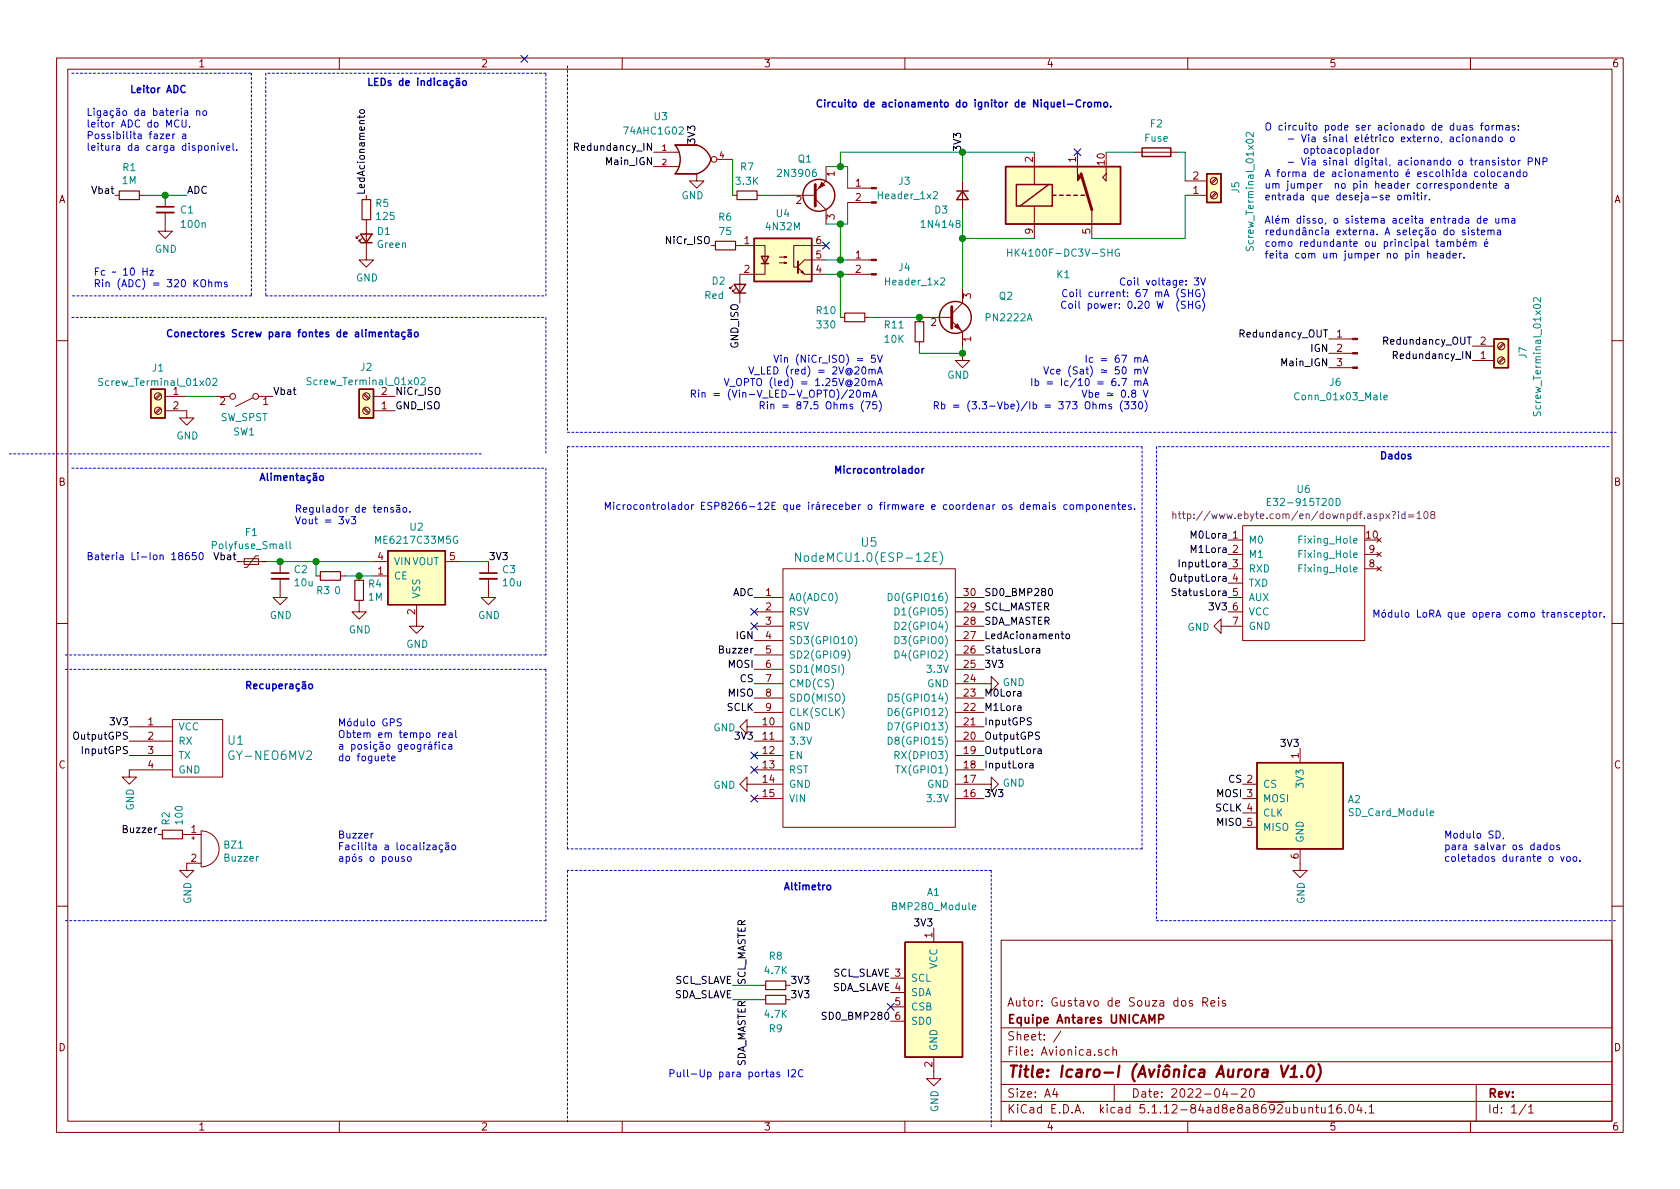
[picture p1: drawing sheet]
EESchema Schematic File Version 4
EELAYER 30 0
EELAYER END
$Descr A4 11693 8268
encoding utf-8
Sheet 1 1
Title "Icaro-I (Aviônica Aurora V1.0)"
Date "2022-04-20"
Rev ""
Comp "Equipe Antares UNICAMP"
Comment1 "Autor: Gustavo de Souza dos Reis"
Comment2 ""
Comment3 ""
Comment4 ""
$EndDescr
$Comp
L power:GND #PWR013
U 1 1
P 5250 5450
F 0 "#PWR013" H 5250 5200 50  0001 C CNN
F 1 "GND" V 5255 5322 50  0000 R CNN
F 2 "" H 5250 5450 50  0001 C CNN
F 3 "" H 5250 5450 50  0001 C CNN
	1    5250 5450
	0    1    1    0   
$EndComp
$Comp
L LoRA:E32-915T20D U6
U 1 1
P 8650 3650
F 0 "U6" H 9075 3905 50  0000 C CNN
F 1 "E32-915T20D" H 9075 3814 50  0000 C CNN
F 2 "LoRA:E32-xxxT20D" H 8650 3650 50  0001 C CNN
F 3 "http://www.ebyte.com/en/downpdf.aspx?id=108" H 9075 3723 50  0000 C CNN
	1    8650 3650
	1    0    0    -1  
$EndComp
$Comp
L Avionica-rescue:ME6217C33M5G-BaseAurora U2
U 1 1
P 2900 3650
F 0 "U2" H 2900 3642 50  0000 C CNN
F 1 "ME6217C33M5G" H 2900 3551 50  0000 C CNN
F 2 "Package_TO_SOT_SMD:SOT-23-5" H 2700 3550 50  0001 C CNN
F 3 "" H 2700 3550 50  0001 C CNN
	1    2900 3650
	1    0    0    -1  
$EndComp
$Comp
L Device:C_Small C2
U 1 1
P 1950 4000
F 0 "C2" H 2042 4046 50  0000 L CNN
F 1 "10u" H 2042 3955 50  0000 L CNN
F 2 "Capacitor_SMD:C_0805_2012Metric" H 1950 4000 50  0001 C CNN
F 3 "~" H 1950 4000 50  0001 C CNN
	1    1950 4000
	1    0    0    -1  
$EndComp
$Comp
L power:GND #PWR09
U 1 1
P 2900 4300
F 0 "#PWR09" H 2900 4050 50  0001 C CNN
F 1 "GND" H 2905 4127 50  0000 C CNN
F 2 "" H 2900 4300 50  0001 C CNN
F 3 "" H 2900 4300 50  0001 C CNN
	1    2900 4300
	1    0    0    -1  
$EndComp
$Comp
L Device:C_Small C3
U 1 1
P 3400 4000
F 0 "C3" H 3492 4046 50  0000 L CNN
F 1 "10u" H 3492 3955 50  0000 L CNN
F 2 "Capacitor_SMD:C_0805_2012Metric" H 3400 4000 50  0001 C CNN
F 3 "~" H 3400 4000 50  0001 C CNN
	1    3400 4000
	1    0    0    -1  
$EndComp
Wire Wire Line
	3200 3900 3400 3900
$Comp
L power:GND #PWR06
U 1 1
P 1950 4100
F 0 "#PWR06" H 1950 3850 50  0001 C CNN
F 1 "GND" H 1955 3927 50  0000 C CNN
F 2 "" H 1950 4100 50  0001 C CNN
F 3 "" H 1950 4100 50  0001 C CNN
	1    1950 4100
	1    0    0    -1  
$EndComp
Text Label 1650 3900 2    50   ~ 0
Vbat
$Comp
L Device:R_Small R4
U 1 1
P 2500 4100
F 0 "R4" H 2559 4146 50  0000 L CNN
F 1 "1M" H 2559 4055 50  0000 L CNN
F 2 "Resistor_SMD:R_0805_2012Metric" H 2500 4100 50  0001 C CNN
F 3 "~" H 2500 4100 50  0001 C CNN
	1    2500 4100
	1    0    0    -1  
$EndComp
$Comp
L Device:R_Small R3
U 1 1
P 2300 4000
F 0 "R3" V 2400 3950 50  0000 C CNN
F 1 "0" V 2400 4050 50  0000 C CNN
F 2 "Resistor_SMD:R_0805_2012Metric" H 2300 4000 50  0001 C CNN
F 3 "~" H 2300 4000 50  0001 C CNN
	1    2300 4000
	0    1    1    0   
$EndComp
$Comp
L power:GND #PWR07
U 1 1
P 2500 4200
F 0 "#PWR07" H 2500 3950 50  0001 C CNN
F 1 "GND" H 2505 4027 50  0000 C CNN
F 2 "" H 2500 4200 50  0001 C CNN
F 3 "" H 2500 4200 50  0001 C CNN
	1    2500 4200
	1    0    0    -1  
$EndComp
Wire Wire Line
	2500 4000 2600 4000
Wire Wire Line
	2200 3900 2200 4000
Wire Wire Line
	2400 4000 2500 4000
Connection ~ 2500 4000
$Comp
L power:GND #PWR010
U 1 1
P 3400 4100
F 0 "#PWR010" H 3400 3850 50  0001 C CNN
F 1 "GND" H 3405 3927 50  0000 C CNN
F 2 "" H 3400 4100 50  0001 C CNN
F 3 "" H 3400 4100 50  0001 C CNN
	1    3400 4100
	1    0    0    -1  
$EndComp
Text Label 3400 3900 0    50   ~ 0
3V3
$Comp
L power:GND #PWR018
U 1 1
P 8550 4350
F 0 "#PWR018" H 8550 4100 50  0001 C CNN
F 1 "GND" V 8555 4222 50  0000 R CNN
F 2 "" H 8550 4350 50  0001 C CNN
F 3 "" H 8550 4350 50  0001 C CNN
	1    8550 4350
	0    1    1    0   
$EndComp
$Comp
L Device:Polyfuse_Small F1
U 1 1
P 1750 3900
F 0 "F1" V 1545 3900 50  0000 C CNN
F 1 "Polyfuse_Small" V 1636 3900 50  0000 C CNN
F 2 "Fuse:Fuse_1206_3216Metric_Castellated" H 1800 3700 50  0001 L CNN
F 3 "~" H 1750 3900 50  0001 C CNN
	1    1750 3900
	0    1    1    0   
$EndComp
Wire Wire Line
	1850 3900 1950 3900
Connection ~ 1950 3900
Wire Wire Line
	1950 3900 2200 3900
Connection ~ 2200 3900
Wire Wire Line
	2200 3900 2600 3900
$Comp
L Device:R_Small R1
U 1 1
P 900 1350
F 0 "R1" V 704 1350 50  0000 C CNN
F 1 "1M" V 795 1350 50  0000 C CNN
F 2 "Resistor_SMD:R_0805_2012Metric" H 900 1350 50  0001 C CNN
F 3 "~" H 900 1350 50  0001 C CNN
	1    900  1350
	0    1    1    0   
$EndComp
$Comp
L Device:LED_Small D1
U 1 1
P 2550 1650
F 0 "D1" V 2596 1580 50  0000 R CNN
F 1 "Green" V 2505 1580 50  0000 R CNN
F 2 "LED_THT:LED_D3.0mm" V 2550 1650 50  0001 C CNN
F 3 "~" V 2550 1650 50  0001 C CNN
	1    2550 1650
	0    -1   -1   0   
$EndComp
$Comp
L Device:R_Small R5
U 1 1
P 2550 1450
F 0 "R5" H 2609 1496 50  0000 L CNN
F 1 "125" H 2609 1405 50  0000 L CNN
F 2 "Resistor_SMD:R_0805_2012Metric" H 2550 1450 50  0001 C CNN
F 3 "~" H 2550 1450 50  0001 C CNN
	1    2550 1450
	1    0    0    -1  
$EndComp
$Comp
L power:GND #PWR014
U 1 1
P 6500 7450
F 0 "#PWR014" H 6500 7200 50  0001 C CNN
F 1 "GND" V 6505 7322 50  0000 R CNN
F 2 "" H 6500 7450 50  0001 C CNN
F 3 "" H 6500 7450 50  0001 C CNN
	1    6500 7450
	1    0    0    -1  
$EndComp
$Comp
L power:GND #PWR08
U 1 1
P 2550 1750
F 0 "#PWR08" H 2550 1500 50  0001 C CNN
F 1 "GND" H 2555 1577 50  0000 C CNN
F 2 "" H 2550 1750 50  0001 C CNN
F 3 "" H 2550 1750 50  0001 C CNN
	1    2550 1750
	1    0    0    -1  
$EndComp
Text Notes 8400 2150 2    50   ~ 0
Coil voltage: 3V\nCoil current: 67 mA (SHG)\nCoil power: 0.20 W  (SHG)
$Comp
L Device:C_Small C1
U 1 1
P 1150 1450
F 0 "C1" H 1250 1450 50  0000 L CNN
F 1 "100n" H 1250 1350 50  0000 L CNN
F 2 "Capacitor_SMD:C_0805_2012Metric" H 1150 1450 50  0001 C CNN
F 3 "~" H 1150 1450 50  0001 C CNN
	1    1150 1450
	1    0    0    -1  
$EndComp
$Comp
L power:GND #PWR03
U 1 1
P 1150 1550
F 0 "#PWR03" H 1150 1300 50  0001 C CNN
F 1 "GND" H 1155 1377 50  0000 C CNN
F 2 "" H 1150 1550 50  0001 C CNN
F 3 "" H 1150 1550 50  0001 C CNN
	1    1150 1550
	1    0    0    -1  
$EndComp
Wire Wire Line
	1000 1350 1150 1350
Wire Wire Line
	1150 1350 1300 1350
Connection ~ 1150 1350
Text Notes 650  2000 0    50   ~ 0
Fc ~~ 10 Hz\nRin (ADC) = 320 KOhms
$Comp
L power:GND #PWR019
U 1 1
P 9050 6000
F 0 "#PWR019" H 9050 5750 50  0001 C CNN
F 1 "GND" V 9055 5872 50  0000 R CNN
F 2 "" H 9050 6000 50  0001 C CNN
F 3 "" H 9050 6000 50  0001 C CNN
	1    9050 6000
	1    0    0    -1  
$EndComp
$Comp
L power:GND #PWR012
U 1 1
P 5250 5050
F 0 "#PWR012" H 5250 4800 50  0001 C CNN
F 1 "GND" V 5255 4922 50  0000 R CNN
F 2 "" H 5250 5050 50  0001 C CNN
F 3 "" H 5250 5050 50  0001 C CNN
	1    5250 5050
	0    1    1    0   
$EndComp
$Comp
L power:GND #PWR017
U 1 1
P 6850 5450
F 0 "#PWR017" H 6850 5200 50  0001 C CNN
F 1 "GND" V 6855 5322 50  0000 R CNN
F 2 "" H 6850 5450 50  0001 C CNN
F 3 "" H 6850 5450 50  0001 C CNN
	1    6850 5450
	0    -1   -1   0   
$EndComp
$Comp
L power:GND #PWR016
U 1 1
P 6850 4750
F 0 "#PWR016" H 6850 4500 50  0001 C CNN
F 1 "GND" V 6855 4622 50  0000 R CNN
F 2 "" H 6850 4750 50  0001 C CNN
F 3 "" H 6850 4750 50  0001 C CNN
	1    6850 4750
	0    -1   -1   0   
$EndComp
Text Notes 2050 3650 0    50   ~ 0
Regulador de tensão.\nVout = 3v3\n
Wire Notes Line
	500  3250 3800 3250
Wire Notes Line
	3800 3250 3800 4550
Wire Notes Line
	3800 4550 450  4550
Wire Notes Line
	500  2200 3800 2200
Wire Notes Line
	3800 2200 3800 3150
Wire Notes Line
	3350 3150 50   3150
Text Notes 1150 2350 0    50   ~ 10
Conectores Screw para fontes de alimentação
Wire Notes Line
	500  500  1750 500 
Wire Notes Line
	1750 500  1750 2050
Wire Notes Line
	1750 2050 500  2050
Wire Notes Line
	1850 500  1850 2050
Wire Notes Line
	1850 2050 3800 2050
Wire Notes Line
	3800 2050 3800 500 
Wire Notes Line
	3800 500  1850 500 
Text Notes 2550 600  0    50   ~ 10
LEDs de indicação\n
Text Notes 600  1050 0    50   ~ 0
Ligação da bateria no \nleitor ADC do MCU.\nPossibilita fazer a \nleitura da carga disponível.
Text Notes 9550 4300 0    50   ~ 0
Módulo LoRA que opera como transceptor.\n
Text Notes 4200 3550 0    50   ~ 0
Microcontrolador ESP8266-12E que iráreceber o firmware e coordenar os demais componentes.
Text Notes 8800 1800 0    50   ~ 0
O circuito pode ser acionado de duas formas:\n    - Via sinal elétrico externo, acionando o \n       optoacoplador\n    - Via sinal digital, acionando o transistor PNP\nA forma de acionamento é escolhida colocando \num jumper  no pin header correspondente a \nentrada que deseja-se omitir.\n\nAlém disso, o sistema aceita entrada de uma\nredundância externa. A seleção do sistema \ncomo redundante ou principal também é \nfeita com um jumper no pin header.
Text Notes 5800 3300 0    50   ~ 10
Microcontrolador
Text Notes 9600 3200 0    50   ~ 10
Dados\n
Text Notes 600  3900 0    50   ~ 0
Bateria Li-Ion 18650
Text Notes 1800 3350 0    50   ~ 10
Alimentação\n
Text Notes 900  650  0    50   ~ 10
Leitor ADC
NoConn ~ 5250 4250
NoConn ~ 5250 4350
NoConn ~ 5250 5250
NoConn ~ 5250 5350
Wire Notes Line
	3950 450  3950 3000
Wire Notes Line
	3950 3000 11250 3000
Wire Notes Line
	3950 3100 7950 3100
Wire Notes Line
	7950 3100 7950 5900
Wire Notes Line
	7950 5900 3950 5900
Wire Notes Line
	3950 5900 3950 3100
NoConn ~ 5250 5550
$Comp
L MCU_ESP82:NodeMCU1.0(ESP-12E) U5
U 1 1
P 6050 4850
F 0 "U5" H 6050 5937 60  0000 C CNN
F 1 "NodeMCU1.0(ESP-12E)" H 6050 5831 60  0000 C CNN
F 2 "ESP8266:ESP12F-Devkit-V3" H 5450 4000 60  0001 C CNN
F 3 "" H 5450 4000 60  0000 C CNN
	1    6050 4850
	1    0    0    -1  
$EndComp
NoConn ~ 7500 1050
Wire Wire Line
	6700 1050 7200 1050
Wire Wire Line
	6700 1050 6700 1250
Wire Wire Line
	6700 1450 6700 1650
$Comp
L Device:D_Small D3
U 1 1
P 6700 1350
F 0 "D3" V 6800 1150 50  0000 L CNN
F 1 "1N4148" V 6900 1050 50  0000 L CNN
F 2 "Diode_SMD:D_SOD-123" V 6700 1350 50  0001 C CNN
F 3 "~" V 6700 1350 50  0001 C CNN
	1    6700 1350
	0    1    1    0   
$EndComp
Wire Wire Line
	7200 1650 6700 1650
Text Notes 7750 750  2    50   ~ 10
Circuito de acionamento do ignitor de Niquel-Cromo.
$Comp
L Connector:Screw_Terminal_01x02 J5
U 1 1
P 8450 1350
F 0 "J5" V 8600 1250 50  0000 L CNN
F 1 "Screw_Terminal_01x02" V 8700 900 50  0000 L CNN
F 2 "TerminalBlock_Phoenix:TerminalBlock_Phoenix_MKDS-1,5-2_1x02_P5.00mm_Horizontal" H 8450 1350 50  0001 C CNN
F 3 "~" H 8450 1350 50  0001 C CNN
	1    8450 1350
	1    0    0    1   
$EndComp
Wire Wire Line
	8250 1050 8250 1250
Wire Wire Line
	8200 1050 8250 1050
Wire Wire Line
	7700 1050 7900 1050
$Comp
L Device:Fuse F2
U 1 1
P 8050 1050
F 0 "F2" V 7850 1050 50  0000 C CNN
F 1 "Fuse" V 7950 1050 50  0000 C CNN
F 2 "Fuse:Fuseholder_Cylinder-5x20mm_Stelvio-Kontek_PTF78_Horizontal_Open" V 7980 1050 50  0001 C CNN
F 3 "~" H 8050 1050 50  0001 C CNN
	1    8050 1050
	0    1    1    0   
$EndComp
$Comp
L Relay:G5V-1 K1
U 1 1
P 7400 1350
F 0 "K1" H 7350 800 50  0000 L CNN
F 1 "HK4100F-DC3V-SHG" H 7000 950 50  0000 L CNN
F 2 "Relay_THT:Relay_SPDT_Omron_G5V-1" H 8530 1320 50  0001 C CNN
F 3 "http://omronfs.omron.com/en_US/ecb/products/pdf/en-g5v_1.pdf" H 7400 1350 50  0001 C CNN
	1    7400 1350
	1    0    0    -1  
$EndComp
Wire Wire Line
	8250 1650 8250 1350
Wire Wire Line
	7600 1650 8250 1650
$Comp
L Transistor_BJT:2N3906 Q1
U 1 1
P 5650 1350
F 0 "Q1" H 5550 1100 50  0000 L CNN
F 1 "2N3906" H 5400 1200 50  0000 L CNN
F 2 "Package_TO_SOT_THT:TO-92_Inline" H 5850 1275 50  0001 L CIN
F 3 "https://www.onsemi.com/pub/Collateral/2N3906-D.PDF" H 5650 1350 50  0001 L CNN
	1    5650 1350
	1    0    0    1   
$EndComp
Wire Wire Line
	5450 1350 5300 1350
$Comp
L Device:R_Small R7
U 1 1
P 5200 1350
F 0 "R7" V 5000 1350 50  0000 C CNN
F 1 "3.3K" V 5100 1350 50  0000 C CNN
F 2 "Resistor_SMD:R_0805_2012Metric" H 5200 1350 50  0001 C CNN
F 3 "~" H 5200 1350 50  0001 C CNN
	1    5200 1350
	0    1    1    0   
$EndComp
Wire Wire Line
	5900 1550 5900 1400
Wire Wire Line
	5750 1150 5850 1150
Wire Wire Line
	5900 1150 5900 1300
$Comp
L Connector:Conn_01x02_Male J3
U 1 1
P 6100 1300
F 0 "J3" H 5950 1350 50  0000 R CNN
F 1 "Header_1x2" H 6100 1250 50  0000 R CNN
F 2 "Connector_Molex:Molex_KK-254_AE-6410-02A_1x02_P2.54mm_Vertical" H 6100 1300 50  0001 C CNN
F 3 "~" H 6100 1300 50  0001 C CNN
	1    6100 1300
	-1   0    0    -1  
$EndComp
Text Notes 8000 2850 2    50   ~ 0
Ic = 67 mA\nVce (Sat) ≃ 50 mV\nIb = Ic/10 = 6.7 mA\nVbe ≃ 0.8 V\nRb = (3.3-Vbe)/Ib = 373 Ohms (330)
Connection ~ 6700 1650
Wire Wire Line
	6700 1650 6700 2000
Text Notes 6150 2850 2    50   ~ 0
Vin (NiCr_ISO) = 5V\nV_LED (red) = 2V@20mA\nV_OPTO (led) = 1.25V@20mA\nRin = (Vin-V_LED-V_OPTO)/20mA \nRin = 87.5 Ohms (75)
Wire Wire Line
	6400 2450 6400 2400
Wire Wire Line
	6700 2450 6700 2400
$Comp
L Device:R_Small R11
U 1 1
P 6400 2300
F 0 "R11" H 6300 2350 50  0000 R CNN
F 1 "10K" H 6300 2250 50  0000 R CNN
F 2 "Resistor_SMD:R_0805_2012Metric" H 6400 2300 50  0001 C CNN
F 3 "~" H 6400 2300 50  0001 C CNN
	1    6400 2300
	1    0    0    -1  
$EndComp
Wire Wire Line
	6700 2450 6400 2450
Connection ~ 6700 2450
$Comp
L power:GND #PWR015
U 1 1
P 6700 2450
F 0 "#PWR015" H 6700 2200 50  0001 C CNN
F 1 "GND" H 6750 2300 50  0000 R CNN
F 2 "" H 6700 2450 50  0001 C CNN
F 3 "" H 6700 2450 50  0001 C CNN
	1    6700 2450
	1    0    0    -1  
$EndComp
$Comp
L Transistor_BJT:PN2222A Q2
U 1 1
P 6600 2200
F 0 "Q2" H 6950 2350 50  0000 L CNN
F 1 "PN2222A" H 6850 2200 50  0000 L CNN
F 2 "Package_TO_SOT_THT:TO-92_Inline" H 6800 2125 50  0001 L CIN
F 3 "https://www.onsemi.com/pub/Collateral/PN2222-D.PDF" H 6600 2200 50  0001 L CNN
	1    6600 2200
	1    0    0    -1  
$EndComp
Wire Wire Line
	5850 1550 5900 1550
Wire Wire Line
	5750 1550 5850 1550
Connection ~ 5850 1550
Wire Wire Line
	5850 1550 5850 1800
Wire Wire Line
	5750 1900 5850 1900
Wire Wire Line
	5850 1800 5900 1800
Connection ~ 5850 1800
Wire Wire Line
	5750 1800 5850 1800
NoConn ~ 5750 1700
$Comp
L Connector:Conn_01x02_Male J4
U 1 1
P 6100 1800
F 0 "J4" H 5950 1750 50  0000 R CNN
F 1 "Header_1x2" H 6050 1650 50  0000 R CNN
F 2 "Connector_Molex:Molex_KK-254_AE-6410-02A_1x02_P2.54mm_Vertical" H 6100 1800 50  0001 C CNN
F 3 "~" H 6100 1800 50  0001 C CNN
	1    6100 1800
	-1   0    0    -1  
$EndComp
$Comp
L Device:R_Small R6
U 1 1
P 5050 1700
F 0 "R6" V 4850 1750 50  0000 R CNN
F 1 "75" V 4950 1750 50  0000 R CNN
F 2 "Resistor_SMD:R_0805_2012Metric" H 5050 1700 50  0001 C CNN
F 3 "~" H 5050 1700 50  0001 C CNN
	1    5050 1700
	0    1    1    0   
$EndComp
$Comp
L Device:LED_Small D2
U 1 1
P 5150 2000
F 0 "D2" V 5200 2200 50  0000 R CNN
F 1 "Red" V 5100 2250 50  0000 R CNN
F 2 "LED_THT:LED_D3.0mm" V 5150 2000 50  0001 C CNN
F 3 "~" V 5150 2000 50  0001 C CNN
	1    5150 2000
	0    -1   -1   0   
$EndComp
$Comp
L Isolator:4N25 U4
U 1 1
P 5450 1800
F 0 "U4" H 5450 2125 50  0000 C CNN
F 1 "4N32M" H 5450 2034 50  0000 C CNN
F 2 "Package_DIP:DIP-6_W7.62mm" H 5250 1600 50  0001 L CIN
F 3 "https://www.vishay.com/docs/83725/4n25.pdf" H 5450 1800 50  0001 L CNN
	1    5450 1800
	1    0    0    -1  
$EndComp
Wire Wire Line
	5850 1150 5850 1050
Wire Wire Line
	5850 1050 6700 1050
Connection ~ 5850 1150
Wire Wire Line
	5850 1150 5900 1150
Connection ~ 6700 1050
$Comp
L Device:R_Small R10
U 1 1
P 5950 2200
F 0 "R10" V 5900 2000 50  0000 C CNN
F 1 "330" V 6000 2000 50  0000 C CNN
F 2 "Resistor_SMD:R_0805_2012Metric" H 5950 2200 50  0001 C CNN
F 3 "~" H 5950 2200 50  0001 C CNN
	1    5950 2200
	0    1    1    0   
$EndComp
Wire Wire Line
	5850 1900 5850 2200
Connection ~ 5850 1900
Wire Wire Line
	5850 1900 5900 1900
Wire Wire Line
	6050 2200 6400 2200
Connection ~ 6400 2200
$Comp
L Connector:Conn_01x03_Male J6
U 1 1
P 9450 2450
F 0 "J6" H 9650 2250 50  0000 R CNN
F 1 "Conn_01x03_Male" H 9900 2150 50  0000 R CNN
F 2 "Connector_Molex:Molex_KK-254_AE-6410-03A_1x03_P2.54mm_Vertical" H 9450 2450 50  0001 C CNN
F 3 "~" H 9450 2450 50  0001 C CNN
	1    9450 2450
	-1   0    0    -1  
$EndComp
$Comp
L 74xGxx:74AHC1G02 U3
U 1 1
P 4850 1100
F 0 "U3" H 4600 1400 50  0000 C CNN
F 1 "74AHC1G02" H 4550 1300 50  0000 C CNN
F 2 "Package_TO_SOT_SMD:SOT-23-5" H 4850 1100 50  0001 C CNN
F 3 "http://www.ti.com/lit/sg/scyt129e/scyt129e.pdf" H 4850 1100 50  0001 C CNN
	1    4850 1100
	1    0    0    -1  
$EndComp
Text Label 4950 1700 2    50   ~ 0
NiCr_ISO
Text Label 5150 2100 3    50   ~ 0
GND_ISO
$Comp
L power:GND #PWR011
U 1 1
P 4850 1200
F 0 "#PWR011" H 4850 950 50  0001 C CNN
F 1 "GND" H 4900 1050 50  0000 R CNN
F 2 "" H 4850 1200 50  0001 C CNN
F 3 "" H 4850 1200 50  0001 C CNN
	1    4850 1200
	1    0    0    -1  
$EndComp
Text Label 6700 1050 1    50   ~ 0
3V3
Text Label 4850 1000 1    50   ~ 0
3V3
Text Label 9250 2350 2    50   ~ 0
Redundancy_OUT
Text Label 9250 2450 2    50   ~ 0
IGN
Text Label 9250 2550 2    50   ~ 0
Main_IGN
Text Label 5250 4450 2    50   ~ 0
IGN
Text Label 4550 1050 2    50   ~ 0
Redundancy_IN
Text Label 4550 1150 2    50   ~ 0
Main_IGN
Wire Wire Line
	5100 1100 5100 1350
$Comp
L Charleslabs_Parts:BMP280_Module A1
U 1 1
P 6500 6950
F 0 "A1" H 6450 7700 50  0000 L CNN
F 1 "BMP280_Module" H 6200 7600 50  0000 L CNN
F 2 "CharlesLabs:BMP280_Module" H 7350 7200 50  0001 C CNN
F 3 "" H 6300 7400 50  0001 C CNN
	1    6500 6950
	1    0    0    -1  
$EndComp
$Comp
L Charleslabs_Parts:SD_Card_Module A2
U 1 1
P 9050 5600
F 0 "A2" H 9380 5646 50  0000 L CNN
F 1 "SD_Card_Module" H 9380 5555 50  0000 L CNN
F 2 "CharlesLabs:SD_Card_Module" H 10000 5650 50  0001 C CNN
F 3 "" H 8750 5950 50  0001 C CNN
	1    9050 5600
	1    0    0    -1  
$EndComp
Text Label 8650 5450 2    50   ~ 0
CS
Text Label 8650 5550 2    50   ~ 0
MOSI
Text Label 8650 5650 2    50   ~ 0
SCLK
Text Label 8650 5750 2    50   ~ 0
MISO
Text Label 9050 5200 2    50   ~ 0
3V3
Text Label 6200 6800 2    50   ~ 0
SCL_SLAVE
Text Label 6200 6900 2    50   ~ 0
SDA_SLAVE
Text Label 6500 6450 2    50   ~ 0
3V3
$Comp
L ADEM:GY-NEO6MV2 U1
U 1 1
P 1400 5200
F 0 "U1" H 1578 5258 60  0000 L CNN
F 1 "GY-NEO6MV2" H 1578 5152 60  0000 L CNN
F 2 "GPS:GY-NEO6MV2" H 1450 5150 60  0001 C CNN
F 3 "" H 1450 5150 60  0000 C CNN
	1    1400 5200
	1    0    0    -1  
$EndComp
Text Label 6850 5050 0    50   ~ 0
InputGPS
Text Label 900  5250 2    50   ~ 0
InputGPS
Text Label 6850 5150 0    50   ~ 0
OutputGPS
Text Label 900  5150 2    50   ~ 0
OutputGPS
$Comp
L power:GND #PWR02
U 1 1
P 900 5350
F 0 "#PWR02" H 900 5100 50  0001 C CNN
F 1 "GND" V 905 5222 50  0000 R CNN
F 2 "" H 900 5350 50  0001 C CNN
F 3 "" H 900 5350 50  0001 C CNN
	1    900  5350
	1    0    0    -1  
$EndComp
Text Label 900  5050 2    50   ~ 0
3V3
Text Label 6850 4150 0    50   ~ 0
SD0_BMP280
Text Label 6200 7100 2    50   ~ 0
SD0_BMP280
Wire Wire Line
	5100 6950 5300 6950
$Comp
L Device:R_Small R9
U 1 1
P 5400 6950
F 0 "R9" V 5600 6950 50  0000 C CNN
F 1 "4.7K" V 5500 6950 50  0000 C CNN
F 2 "Resistor_SMD:R_0805_2012Metric" H 5400 6950 50  0001 C CNN
F 3 "~" H 5400 6950 50  0001 C CNN
	1    5400 6950
	0    1    1    0   
$EndComp
Wire Wire Line
	5100 6850 5300 6850
$Comp
L Device:R_Small R8
U 1 1
P 5400 6850
F 0 "R8" V 5600 6850 50  0000 C CNN
F 1 "4.7K" V 5500 6850 50  0000 C CNN
F 2 "Resistor_SMD:R_0805_2012Metric" H 5400 6850 50  0001 C CNN
F 3 "~" H 5400 6850 50  0001 C CNN
	1    5400 6850
	0    1    -1   0   
$EndComp
Text Label 5200 6850 1    50   ~ 0
SCL_MASTER
Text Label 5200 6950 3    50   ~ 0
SDA_MASTER
Text Label 5100 6850 2    50   ~ 0
SCL_SLAVE
Text Label 5100 6950 2    50   ~ 0
SDA_SLAVE
Wire Notes Line
	6900 6050 6900 7850
Wire Notes Line
	11200 3100 8050 3100
Wire Notes Line
	3800 4650 450  4650
Text Notes 1700 4800 0    50   ~ 10
Recuperação\n
Text Notes 5450 6200 0    50   ~ 10
Altimetro\n
Text Notes 4650 7500 0    50   ~ 0
Pull-Up para portas I2C\n
Text Label 5500 6850 0    50   ~ 0
3V3
Text Label 5500 6950 0    50   ~ 0
3V3
Text Label 6850 4250 0    50   ~ 0
SCL_MASTER
Text Label 6850 4350 0    50   ~ 0
SDA_MASTER
Text Label 6850 4450 0    50   ~ 0
LedAcionamento
Text Label 6850 4550 0    50   ~ 0
StatusLora
Text Label 6850 4650 0    50   ~ 0
3V3
$Comp
L Device:Buzzer BZ1
U 1 1
P 1400 5900
F 0 "BZ1" H 1552 5929 50  0000 L CNN
F 1 "Buzzer" H 1552 5838 50  0000 L CNN
F 2 "Buzzer_Beeper:Buzzer_12x9.5RM7.6" V 1375 6000 50  0001 C CNN
F 3 "~" V 1375 6000 50  0001 C CNN
	1    1400 5900
	1    0    0    -1  
$EndComp
Text Label 6850 4850 0    50   ~ 0
M0Lora
Text Label 6850 4950 0    50   ~ 0
M1Lora
Text Label 6850 5250 0    50   ~ 0
OutputLora
Text Label 6850 5350 0    50   ~ 0
InputLora
Text Label 6850 5550 0    50   ~ 0
3V3
Text Label 5250 4150 2    50   ~ 0
ADC
Text Label 5250 4650 2    50   ~ 0
MOSI
Text Label 5250 4750 2    50   ~ 0
CS
Text Label 5250 4850 2    50   ~ 0
MISO
Text Label 5250 4950 2    50   ~ 0
SCLK
Text Label 5250 5150 2    50   ~ 0
3V3
Text Label 8550 3750 2    50   ~ 0
M0Lora
Text Label 800  1350 2    50   ~ 0
Vbat
Text Label 1300 1350 0    50   ~ 0
ADC
Text Label 2550 1350 1    50   ~ 0
LedAcionamento
Text Label 8550 3850 2    50   ~ 0
M1Lora
Text Label 8550 3950 2    50   ~ 0
InputLora
Text Label 8550 4050 2    50   ~ 0
OutputLora
Text Label 8550 4150 2    50   ~ 0
StatusLora
Text Label 8550 4250 2    50   ~ 0
3V3
Wire Notes Line
	6900 6050 3950 6050
Wire Notes Line
	3950 6050 3950 7800
Wire Notes Line
	8050 6400 11250 6400
Wire Notes Line
	8050 3100 8050 6400
Wire Notes Line
	3800 6400 450  6400
Wire Notes Line
	3800 4650 3800 6400
Text Notes 10050 6000 0    50   ~ 0
Modulo SD, \npara salvar os dados \ncoletados durante o voo.
$Comp
L Device:R_Small R2
U 1 1
P 1200 5800
F 0 "R2" H 1259 5846 50  0000 L CNN
F 1 "100" H 1259 5755 50  0000 L CNN
F 2 "Resistor_SMD:R_0805_2012Metric" H 1200 5800 50  0001 C CNN
F 3 "~" H 1200 5800 50  0001 C CNN
	1    1200 5800
	0    -1   -1   0   
$EndComp
$Comp
L power:GND #PWR04
U 1 1
P 1300 6000
F 0 "#PWR04" H 1300 5750 50  0001 C CNN
F 1 "GND" V 1305 5872 50  0000 R CNN
F 2 "" H 1300 6000 50  0001 C CNN
F 3 "" H 1300 6000 50  0001 C CNN
	1    1300 6000
	1    0    0    -1  
$EndComp
Text Notes 2350 5300 0    50   ~ 0
Módulo GPS\nObtem em tempo real\na posição geográfica\ndo foguete\n
Text Notes 2350 6000 0    50   ~ 0
Buzzer\nFacilita a localização\napós o pouso
Text Label 1100 5800 2    50   ~ 0
Buzzer
Text Label 5250 4550 2    50   ~ 0
Buzzer
NoConn ~ 6200 7000
NoConn ~ 3650 400 
$Comp
L power:GND #PWR05
U 1 1
P 1300 2850
F 0 "#PWR05" H 1300 2600 50  0001 C CNN
F 1 "GND" H 1305 2677 50  0000 C CNN
F 2 "" H 1300 2850 50  0001 C CNN
F 3 "" H 1300 2850 50  0001 C CNN
	1    1300 2850
	1    0    0    -1  
$EndComp
$Comp
L Connector:Screw_Terminal_01x02 J1
U 1 1
P 1100 2750
F 0 "J1" H 1100 2950 50  0000 C CNN
F 1 "Screw_Terminal_01x02" H 1100 2850 50  0000 C CNN
F 2 "TerminalBlock_Phoenix:TerminalBlock_Phoenix_MKDS-1,5-2_1x02_P5.00mm_Horizontal" H 1100 2750 50  0001 C CNN
F 3 "~" H 1100 2750 50  0001 C CNN
	1    1100 2750
	-1   0    0    -1  
$EndComp
Text Label 2750 2750 0    50   ~ 0
NiCr_ISO
Text Label 2750 2850 0    50   ~ 0
GND_ISO
$Comp
L Connector:Screw_Terminal_01x02 J2
U 1 1
P 2550 2850
F 0 "J2" H 2550 2550 50  0000 C CNN
F 1 "Screw_Terminal_01x02" H 2550 2650 50  0000 C CNN
F 2 "TerminalBlock_Phoenix:TerminalBlock_Phoenix_MKDS-1,5-2_1x02_P5.00mm_Horizontal" H 2550 2850 50  0001 C CNN
F 3 "~" H 2550 2850 50  0001 C CNN
	1    2550 2850
	-1   0    0    1   
$EndComp
Text Label 10250 2500 2    50   ~ 0
Redundancy_IN
Text Label 10250 2400 2    50   ~ 0
Redundancy_OUT
$Comp
L Connector:Screw_Terminal_01x02 J7
U 1 1
P 10450 2500
F 0 "J7" V 10600 2400 50  0000 L CNN
F 1 "Screw_Terminal_01x02" V 10700 2050 50  0000 L CNN
F 2 "TerminalBlock_Phoenix:TerminalBlock_Phoenix_MKDS-1,5-2_1x02_P5.00mm_Horizontal" H 10450 2500 50  0001 C CNN
F 3 "~" H 10450 2500 50  0001 C CNN
	1    10450 2500
	1    0    0    1   
$EndComp
$Comp
L Switch:SW_SPST SW1
U 1 1
P 1700 2750
F 0 "SW1" H 1700 3000 50  0000 C CNN
F 1 "SW_SPST" H 1700 2900 50  0000 C CNN
F 2 "Icaro:Screw_Switch" H 1700 2750 50  0001 C CNN
F 3 "~" H 1700 2750 50  0001 C CNN
	1    1700 2750
	-1   0    0    1   
$EndComp
Text Label 1900 2750 0    50   ~ 0
Vbat
Wire Wire Line
	1300 2750 1500 2750
$EndSCHEMATC
